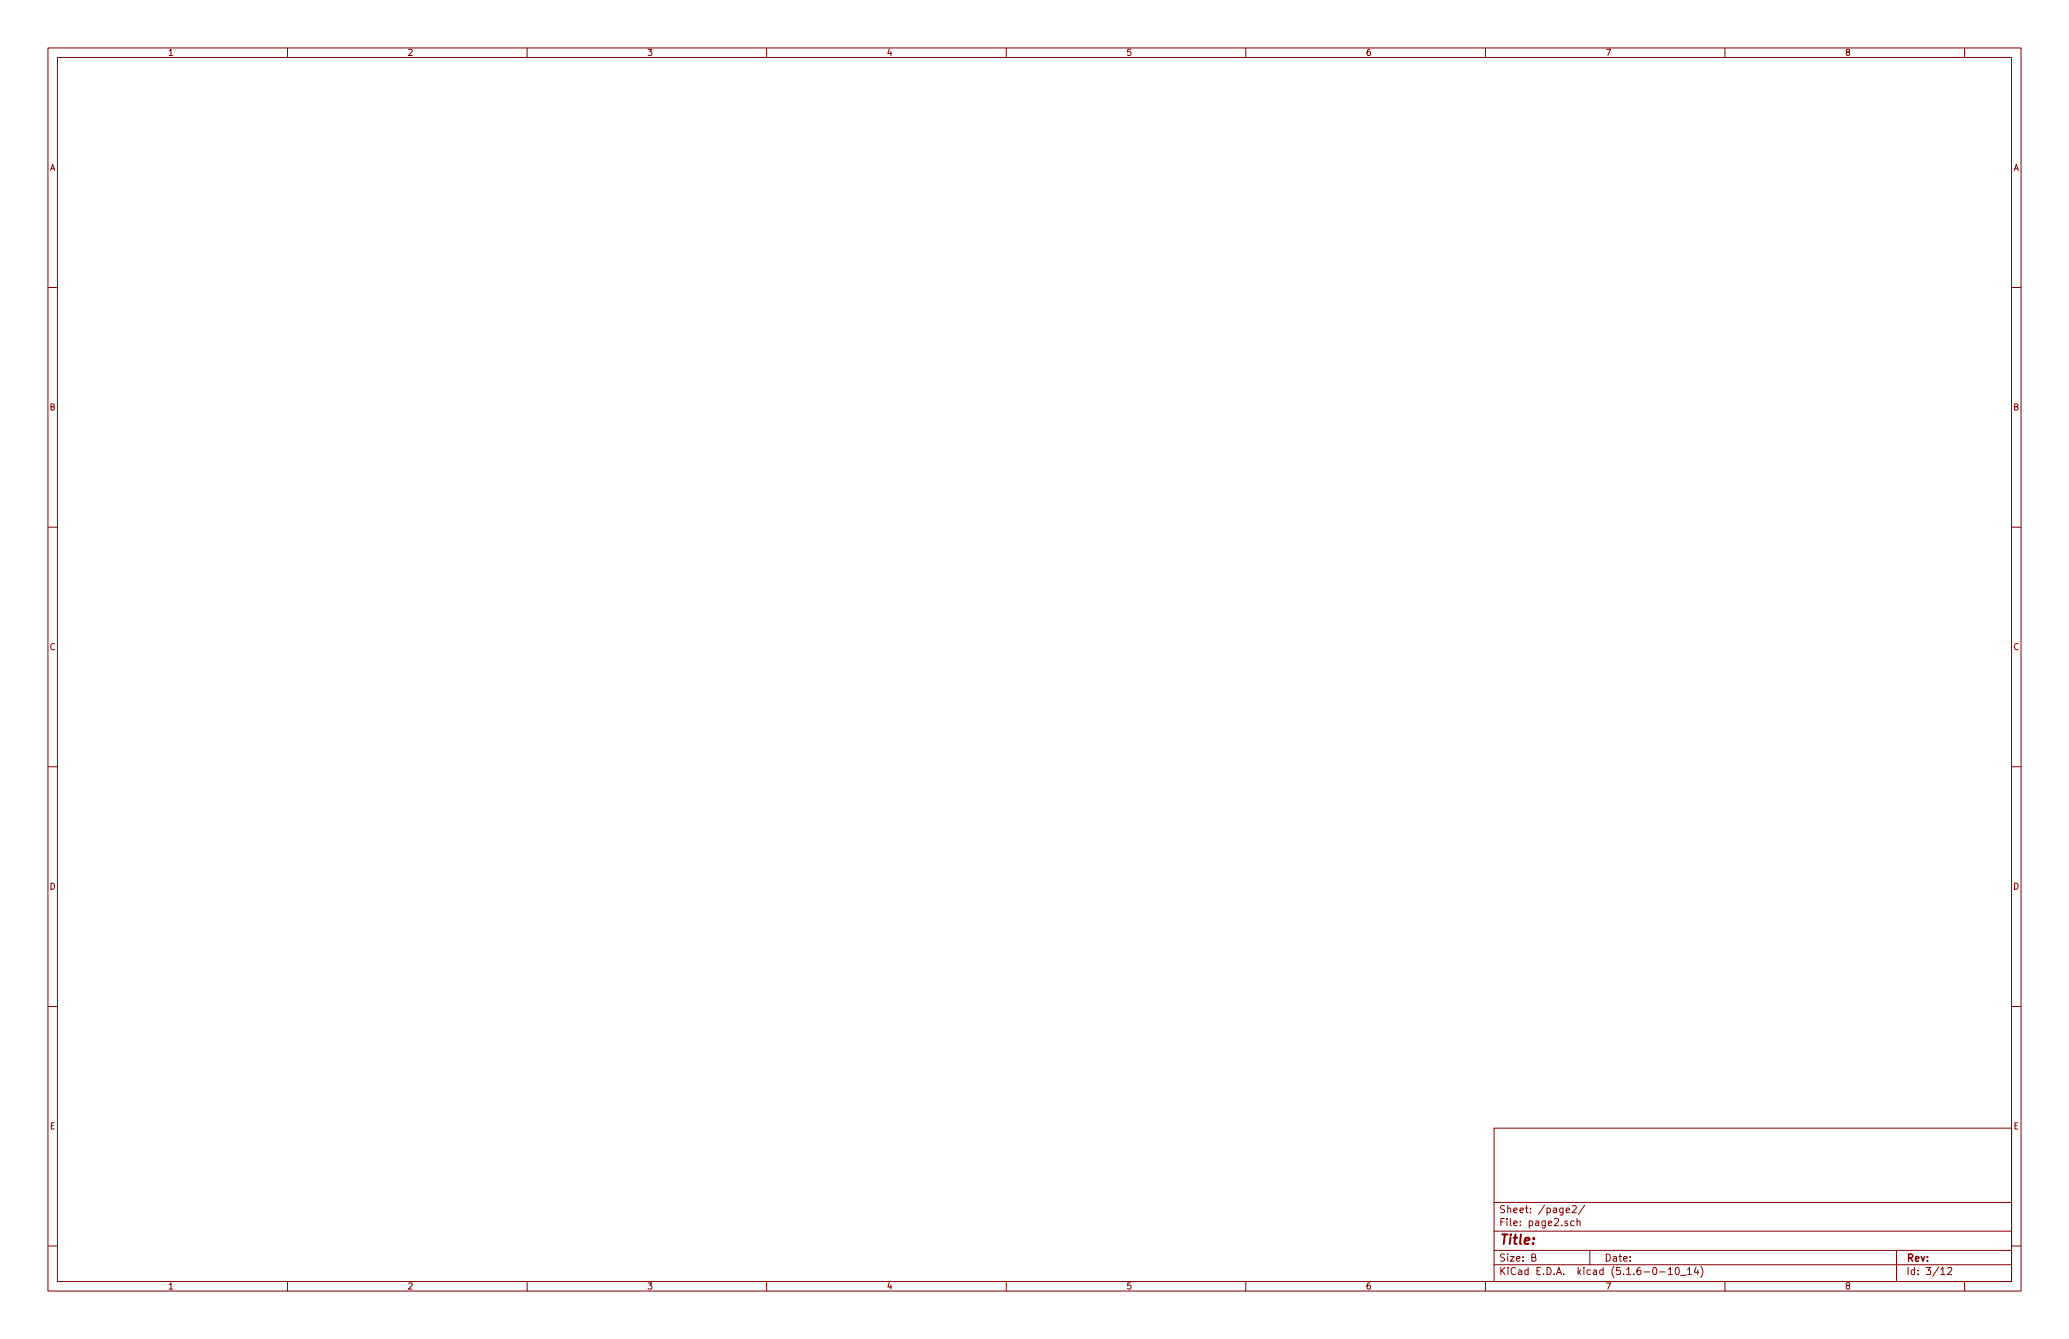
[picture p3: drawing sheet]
<svg xmlns="http://www.w3.org/2000/svg" width="432mm" height="279mm" viewBox="0 0 432 279" stroke-linecap="round" stroke-linejoin="round" font-family="sans-serif">
<g fill="none" stroke="#840000" stroke-width=".21">
<path d="M10 10h411.8v259.4h-411.8zM12 12h407.8v255.4h-407.8zM60 10v2M110 10v2M160 10v2M210 10v2M260 10v2M310 10v2M360 10v2M410 10v2M10 60h2M419.8 60h2"/>
<path d="M10 110h2M419.8 110h2M10 160h2M419.8 160h2M10 210h2M419.8 210h2M311.8 235.4h108v32h-108zM10 260h2M311.8 256.9h108M311.8 250.9h108M326.8 252.6l.8-.2-.1-.3h-.4l-.3 .2 .1 .7h.6M328.1 251.7l.6-.1 .2 .1 .1 .3-.9 1.1h.9"/>
<path d="M328.5 254.8h-.4l-.3 .2 .1 .7h.6M329.1 254.9l.3-.1h.3l.1 1M329.1 254.3v1.5M330.7 251.5l-1.3 1.9M419.8 260h2M60 267.4v2M110 267.4v2M160 267.4v2M210 267.4v2M260 267.4v2M310 267.4v2M311.8 263.9h108"/>
<path d="M311.8 260.9h108M319.7 262.4l.7-.1 .1-.2-.1-.4h-.7v1.5h.6l.2-.2 .1-.3-.4-.3M331.8 260.9v3M346.4 265.4h1.1M348.2 264.9l.4-.4v1.5M348.2 266h.8M349.8 264.6l.2-.1a.85 .85 0 0 1 .1 1.5 .79 .79 0 0 1-.3-1.4zM350.7 266.1h1.2M352.2 264.9l.4-.4v1.5M352.2 266h.8M354 264.4l-.4 1.1h.9M354.3 265v1"/>
<path d="M355 264.3a1.71 1.71 0 0 1 0 2.2M360 267.4v2M395.8 260.9v6.5M405.1 264.9l.4-.4v1.5M405.1 266h.8M406.5 264.6l.6-.1 .2 .4-.9 1.1h.9M410 267.4v2"/>
</g>
<text font-size="2.8" fill="#840000" x="312.8" y="259.7">Title:</text>
<g font-size="2.1" fill="#840000">
<text x="312.8" y="255.8">File: page2.sch</text>
<text x="312.8" y="253.1">Sheet: /page2/</text>
<text x="312.8" y="263.2">Size: B</text>
<text x="334.8" y="263.2">Date:</text>
<text x="397.8" y="263.2">Rev:</text>
<text x="312.8" y="266">KiCad E.D.A. kicad (5.1.6-0-10_14)</text>
<text x="397.8" y="266">Id: 3/12</text>
</g>
<g font-size="1.8" fill="#840000">
<text x="35" y="11.6">1</text>
<text x="85" y="11.6">2</text>
<text x="135" y="11.6">3</text>
<text x="185" y="11.6">4</text>
<text x="235" y="11.6">5</text>
<text x="285" y="11.6">6</text>
<text x="335" y="11.6">7</text>
<text x="385" y="11.6">8</text>
<text x="10.4" y="35.6">A</text>
<text x="420.2" y="35.6">A</text>
<text x="10.4" y="85.6">B</text>
<text x="420.2" y="85.6">B</text>
<text x="10.4" y="135.6">C</text>
<text x="420.2" y="135.6">C</text>
<text x="10.4" y="185.6">D</text>
<text x="420.2" y="185.6">D</text>
<text x="10.4" y="235.6">E</text>
<text x="420.2" y="235.6">E</text>
<text x="35" y="269">1</text>
<text x="85" y="269">2</text>
<text x="135" y="269">3</text>
<text x="185" y="269">4</text>
<text x="235" y="269">5</text>
<text x="285" y="269">6</text>
<text x="335" y="269">7</text>
<text x="385" y="269">8</text>
</g>
</svg>
